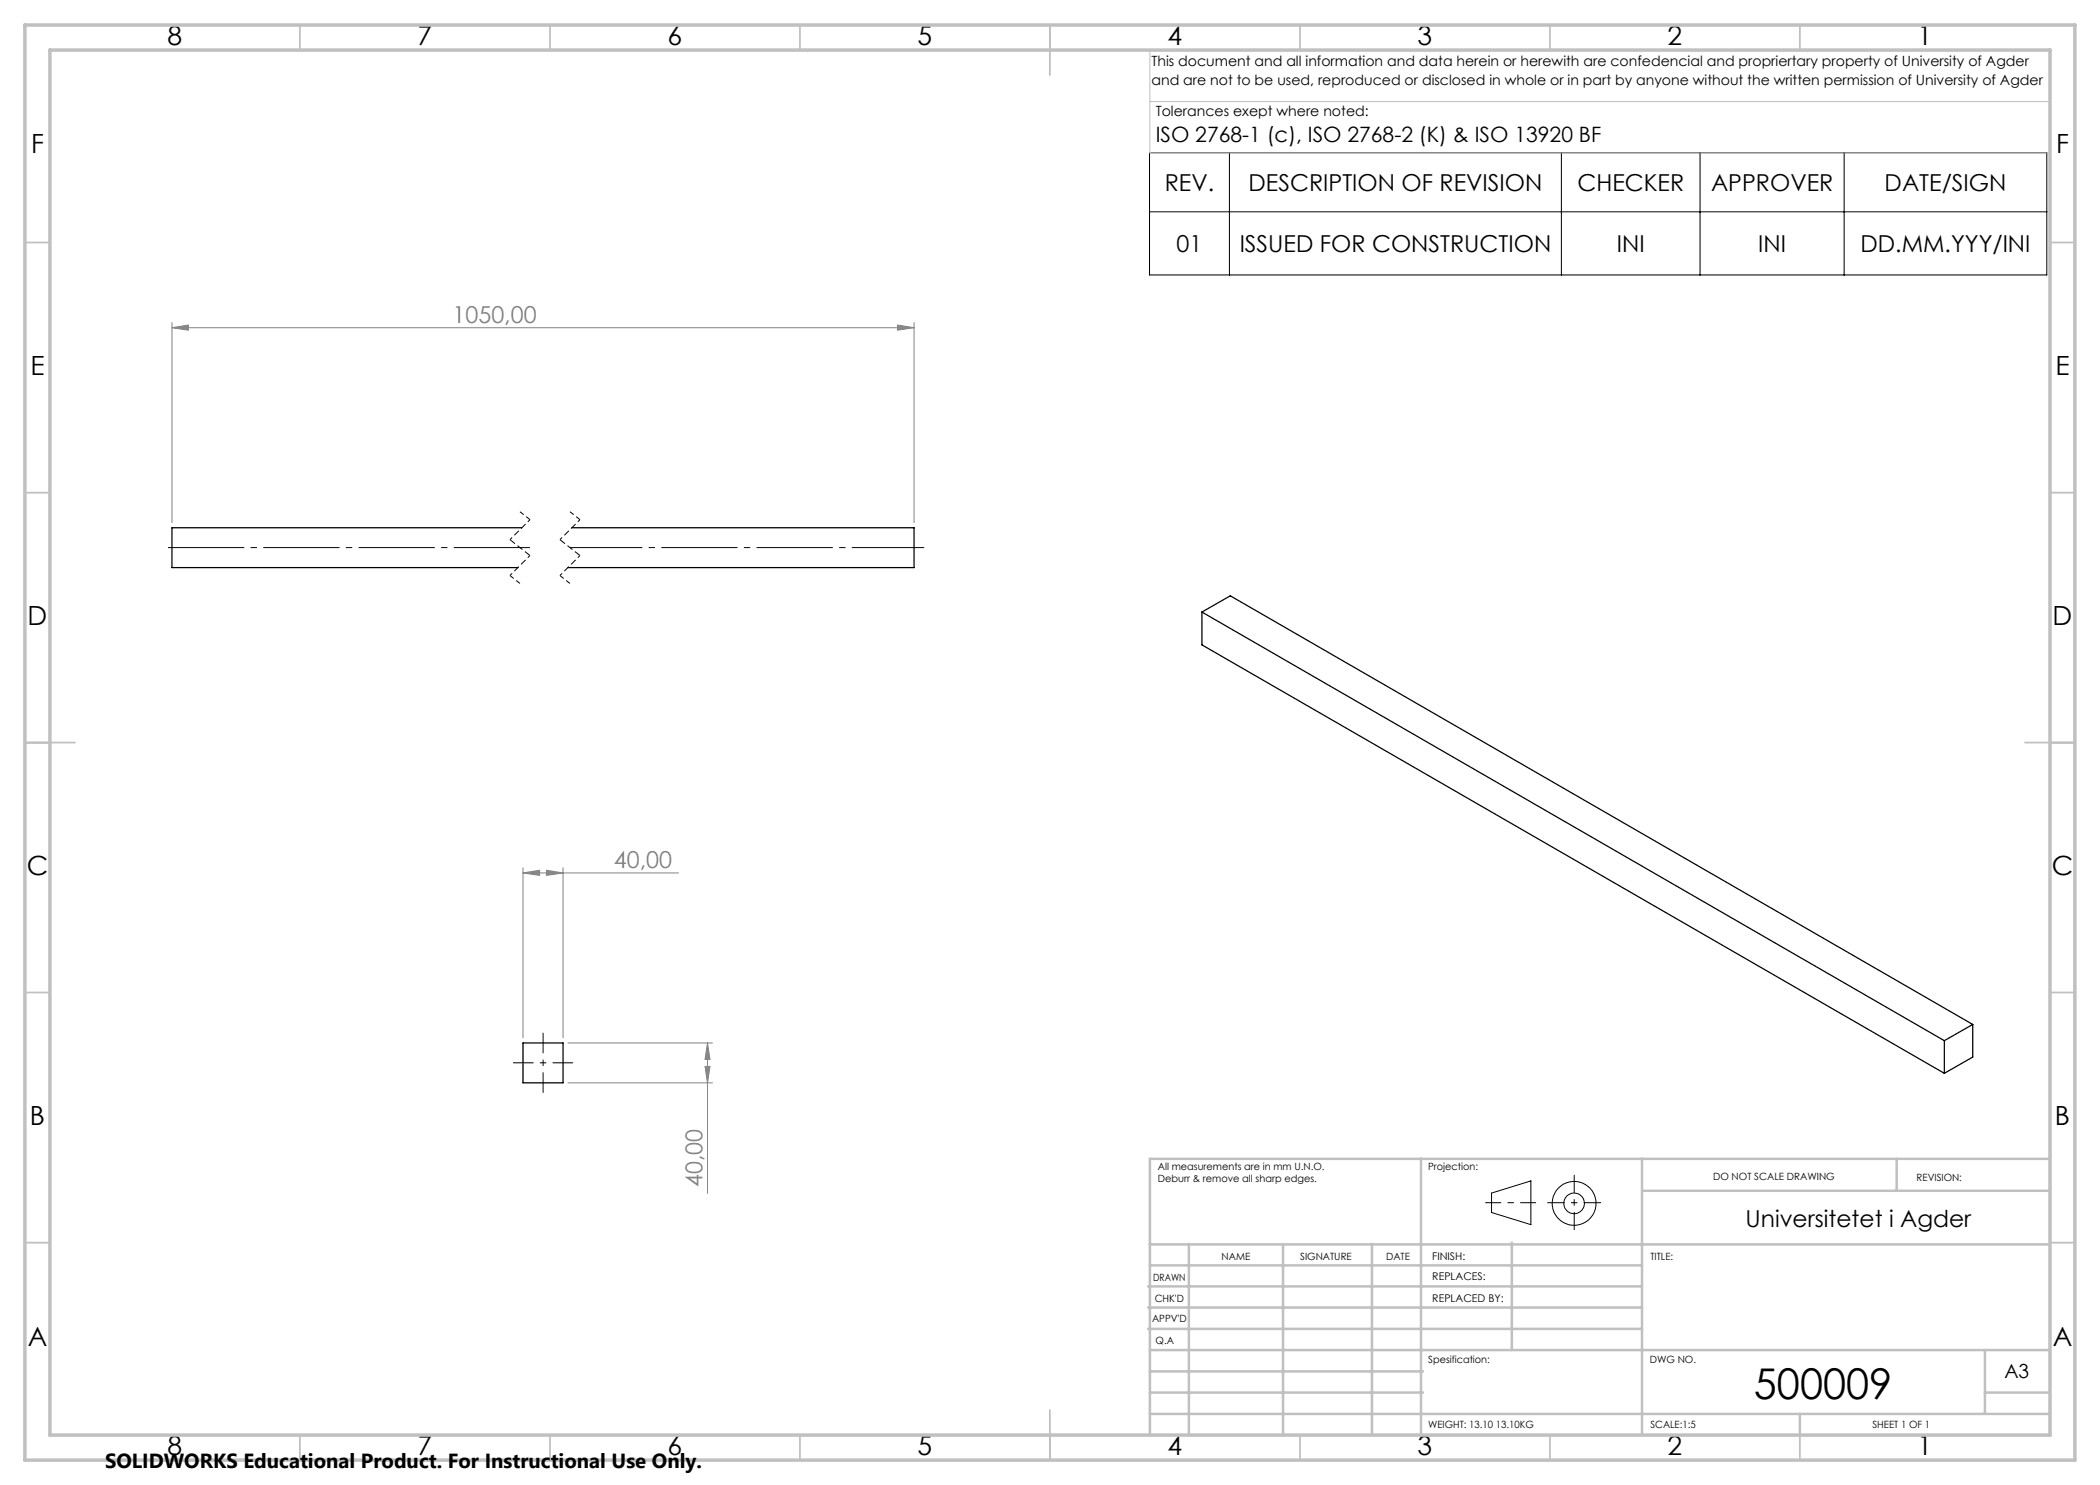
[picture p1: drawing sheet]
<svg xmlns="http://www.w3.org/2000/svg" width="420mm" height="297mm" viewBox="0 0 420 297" stroke-linecap="round" stroke-linejoin="round" font-family="sans-serif">
<path d="M104.4 105.5h-70v8h69.2M114.4 105.5h68.4v8h-69.2M240.4 122.4l5.7-3.2 148.4 85.7M240.4 122.4l148.5 85.7M240.4 122.4v6.6l148.5 85.7M104.6 208.6h8v8h-8zM388.9 208.1v6.6M394.5 204.9l-5.6 3.2M394.5 204.9v6.5l-5.6 3.3" fill="none" stroke="#000" stroke-width=".25"/>
<g fill="none" stroke="#808080" stroke-width=".2">
<path d="M34.4 65.5l3.3-.5v1zM34.4 64.5v40M34.4 65.5h148.4M179.5 65l3.3 .5-3.3 .5zM182.8 64.5v40M104.6 174.6l3.3-.5v1zM104.6 173.6v34M104.6 174.6h31.1M109.3 174.1l3.3 .5-3.3 .5zM112.6 173.6v34M113.6 216.6h28.9M113.6 208.6h28.9"/>
<path d="M141 213.3h1l-.5 3.3zM141.5 208.6v30.1M141.5 208.6l.5 3.3h-1z"/>
</g>
<g fill="none" stroke="#000" stroke-width=".2">
<path d="M229.9 30.5h179.5v24.5h-179.5zM245.9 30.5v24.5M312.3 30.5v24.5M340 30.5v24.5M368.8 30.5v24.5M229.9 42.4h179.5M298.3 238.6l7.9-2.4v8.7l-7.9-2.4z"/>
<circle cx="314.8" cy="240.7" r="2.07"/>
<circle cx="314.8" cy="240.7" r="4.4"/>
</g>
<path d="M107.2 109.5h-74.8" fill="none" stroke="#000" stroke-width=".2" stroke-dasharray="15.2 1.3 1.3 1.3" stroke-dashoffset="-1.2" stroke-linecap="butt"/>
<path d="M184.8 109.5h-70.8" fill="none" stroke="#000" stroke-width=".2" stroke-dasharray="15.2 1.3 1.3 1.3" stroke-dashoffset=".8" stroke-linecap="butt"/>
<path d="M102.6 212.6h12M108.6 206.6v12" fill="none" stroke="#000" stroke-width=".2" stroke-dasharray="15.2 1.3 1.3 1.3" stroke-dashoffset="11.1" stroke-linecap="butt"/>
<path d="M102 115.1l2 1.6M104 102.3l2 1.6M112 115.1l2 1.6M114 102.3l2 1.6" fill="none" stroke="#000" stroke-width=".2" stroke-dasharray="1.3 .6" stroke-dashoffset=".3" stroke-linecap="butt"/>
<path d="M106 103.9l-4 4M106 111.1l-4 4M116 103.9l-4 4M116 111.1l-4 4" fill="none" stroke="#000" stroke-width=".2" stroke-dasharray="1.3 .6" stroke-dashoffset=".7" stroke-linecap="butt"/>
<path d="M102 107.9l4 3.2M112 107.9l4 3.2" fill="none" stroke="#000" stroke-width=".2" stroke-dasharray="1.3 .6" stroke-linecap="butt"/>
<path d="M297.1 240.5h10.1" fill="none" stroke="#000" stroke-width=".2" stroke-dasharray="15.2 1.3 1.3 1.3" stroke-dashoffset="12.1" stroke-linecap="butt"/>
<path d="M314.8 235v11" fill="none" stroke="#000" stroke-width=".2" stroke-dasharray="15.2 1.3 1.3 1.3" stroke-dashoffset="11.6" stroke-linecap="butt"/>
<path d="M309.5 240.5h10.7" fill="none" stroke="#000" stroke-width=".2" stroke-dasharray="15.2 1.3 1.3 1.3" stroke-dashoffset="11.8" stroke-linecap="butt"/>
<path d="M230 10v20.6h180M230.5 10h179.5v33M230 20.3h180" fill="none" stroke="#c0c0c0" stroke-width=".2"/>
<g fill="none" stroke="#c0c0c0" stroke-width=".35">
<path d="M60 5v5M110 5v5M160 5v5M210 5v10M260 5v5M310 5v5M360 5v5M5 48.5h5M410 48.5h5M5 98.5h5M410 98.5h5M5 148.5h10"/>
<path d="M405 148.5h10M5 198.5h5M410 198.5h5M5 248.5h5M410 248.5h5M60 287v5M110 287v5M160 287v5M210 282v10M260 287v5M310 287v5M360 287v5"/>
</g>
<g fill="none" stroke="#c0c0c0" stroke-width=".5">
<path d="M284.2 231.8v55.2M328.4 231.8v55.2M328.8 238.2h81.2M379.3 231.8v6.4M410 231.8h-180v55.2M229.6 257.3h98.8M230 248.9h179.6M230 253.1h98.4M237.8 248.8v38.2M256.6 248.9v38.2M274.4 248.8v38.2M302.4 248.5v21.5"/>
<path d="M229.6 265.8h98.8M229.6 261.5h98.8M230 278.5h54.6M230 274.3h54.6M230 270h180M397 278.5h13M397 270v12.8M230 282.8h180M360 282.8v4.2"/>
</g>
<path d="M5 5h410v287h-410zM10 10h400v277h-400z" fill="none" stroke="#c0c0c0" stroke-width=".7"/>
<g fill="#808080">
<path d="M179.5 65l3.3 .5-3.3 .5zM34.4 65.5l3.3-.5v1zM109.3 174.1l3.3 .5-3.3 .5zM104.6 174.6l3.3-.5v1z"/>
<path d="M141 213.3h1l-.5 3.3zM141.5 208.6l.5 3.3h-1z"/>
</g>
<text font-size="8.5" x="350.8" y="279.7">500009</text>
<g font-size="5.3">
<text x="33.5" y="8.9">8</text>
<text x="83.5" y="8.9">7</text>
<text x="133.5" y="8.9">6</text>
<text x="183.5" y="8.9">5</text>
<text x="233.5" y="8.9">4</text>
<text x="283.5" y="8.9">3</text>
<text x="333.5" y="8.9">2</text>
<text x="383.5" y="8.9">1</text>
<text x="6.2" y="30.7">F</text>
<text x="411.2" y="30.7">F</text>
<text x="6.1" y="74.9">E</text>
<text x="411.1" y="74.9">E</text>
<text x="5.5" y="124.9">D</text>
<text x="410.5" y="124.9">D</text>
<text x="5.3" y="174.9">C</text>
<text x="410.3" y="174.9">C</text>
<text x="6" y="224.9">B</text>
<text x="411" y="224.9">B</text>
<text x="5.5" y="269.2">A</text>
<text x="410.5" y="269.2">A</text>
<text x="33.5" y="290.9">8</text>
<text x="83.5" y="290.9">7</text>
<text x="133.5" y="290.9">6</text>
<text x="183.5" y="290.9">5</text>
<text x="233.5" y="290.9">4</text>
<text x="283.5" y="290.9">3</text>
<text x="333.5" y="290.9">2</text>
<text x="383.5" y="290.9">1</text>
</g>
<g font-size="4.7">
<text x="233" y="38.1">REV.</text>
<text x="249.7" y="38.1">DESCRIPTION OF REVISION</text>
<text x="315.5" y="38.1">CHECKER</text>
<text x="342.2" y="38.1">APPROVER</text>
<text x="376.9" y="38.1">DATE/SIGN</text>
<text x="235.3" y="50.3">01</text>
<text x="247.9" y="50.3">ISSUED FOR CONSTRUCTION</text>
<text x="323.4" y="50.3">INI</text>
<text x="351.7" y="50.3">INI</text>
<text x="372.1" y="50.3">DD.MM.YYY/INI</text>
<text x="349.1" y="245.3">Universitetet i Agder</text>
</g>
<g font-size="4.7" fill="#808080">
<text x="90.5" y="64.5">1050,00</text>
<text x="122.8" y="173.5">40,00</text>
<text x="140.5" y="237.4" transform="rotate(-90 140.5 237.4)">40,00</text>
</g>
<text font-size="4.2" x="231.1" y="28.5">ISO 2768-1 (c), ISO 2768-2 (K) &amp; ISO 13920 BF</text>
<text font-size="4.1" x="21" y="293.7">SOLIDWORKS Educational Product. For Instructional Use Only.</text>
<text font-size="3.9" x="400.9" y="275.5">A3</text>
<g font-size="2.8">
<text x="230.3" y="13.1">This document and all information and data herein or herewith are confedencial and propriertary property of University of Agder</text>
<text x="230.3" y="16.9">and are not to be used, reproduced or disclosed in whole or in part by anyone without the written permission of University of Agder</text>
<text x="231.1" y="23.1">Tolerances exept where noted:</text>
</g>
<g font-size="2.1">
<text x="286.4" y="251.9">FINISH:</text>
<text x="286.5" y="256">REPLACES:</text>
<text x="286.5" y="260.4">REPLACED BY:</text>
</g>
<g font-size="2">
<text x="231.6" y="234">All measurements are in mm U.N.O.</text>
<text x="285.6" y="234">Projection:</text>
<text x="231.6" y="236.5">Deburr &amp; remove all sharp edges.</text>
<text x="342.6" y="236">DO NOT SCALE DRAWING</text>
<text x="383.3" y="236.2">REVISION:</text>
<text x="244.3" y="252">NAME</text>
<text x="260" y="251.9">SIGNATURE</text>
<text x="277.2" y="251.9">DATE</text>
<text x="330.1" y="251.9">TITLE:</text>
<text x="230.6" y="256.1">DRAWN</text>
<text x="230.9" y="260.3">CHK'D</text>
<text x="230.4" y="264.4">APPV'D</text>
<text x="231.1" y="268.8">Q.A</text>
<text x="285.6" y="272.5">Spesification:</text>
<text x="330" y="272.5">DWG NO.</text>
<text x="285.6" y="285.5">WEIGHT: 13.10 13.10KG</text>
<text x="330.1" y="285.6">SCALE:1:5</text>
<text x="374.5" y="285.6">SHEET 1 OF 1</text>
</g>
</svg>
